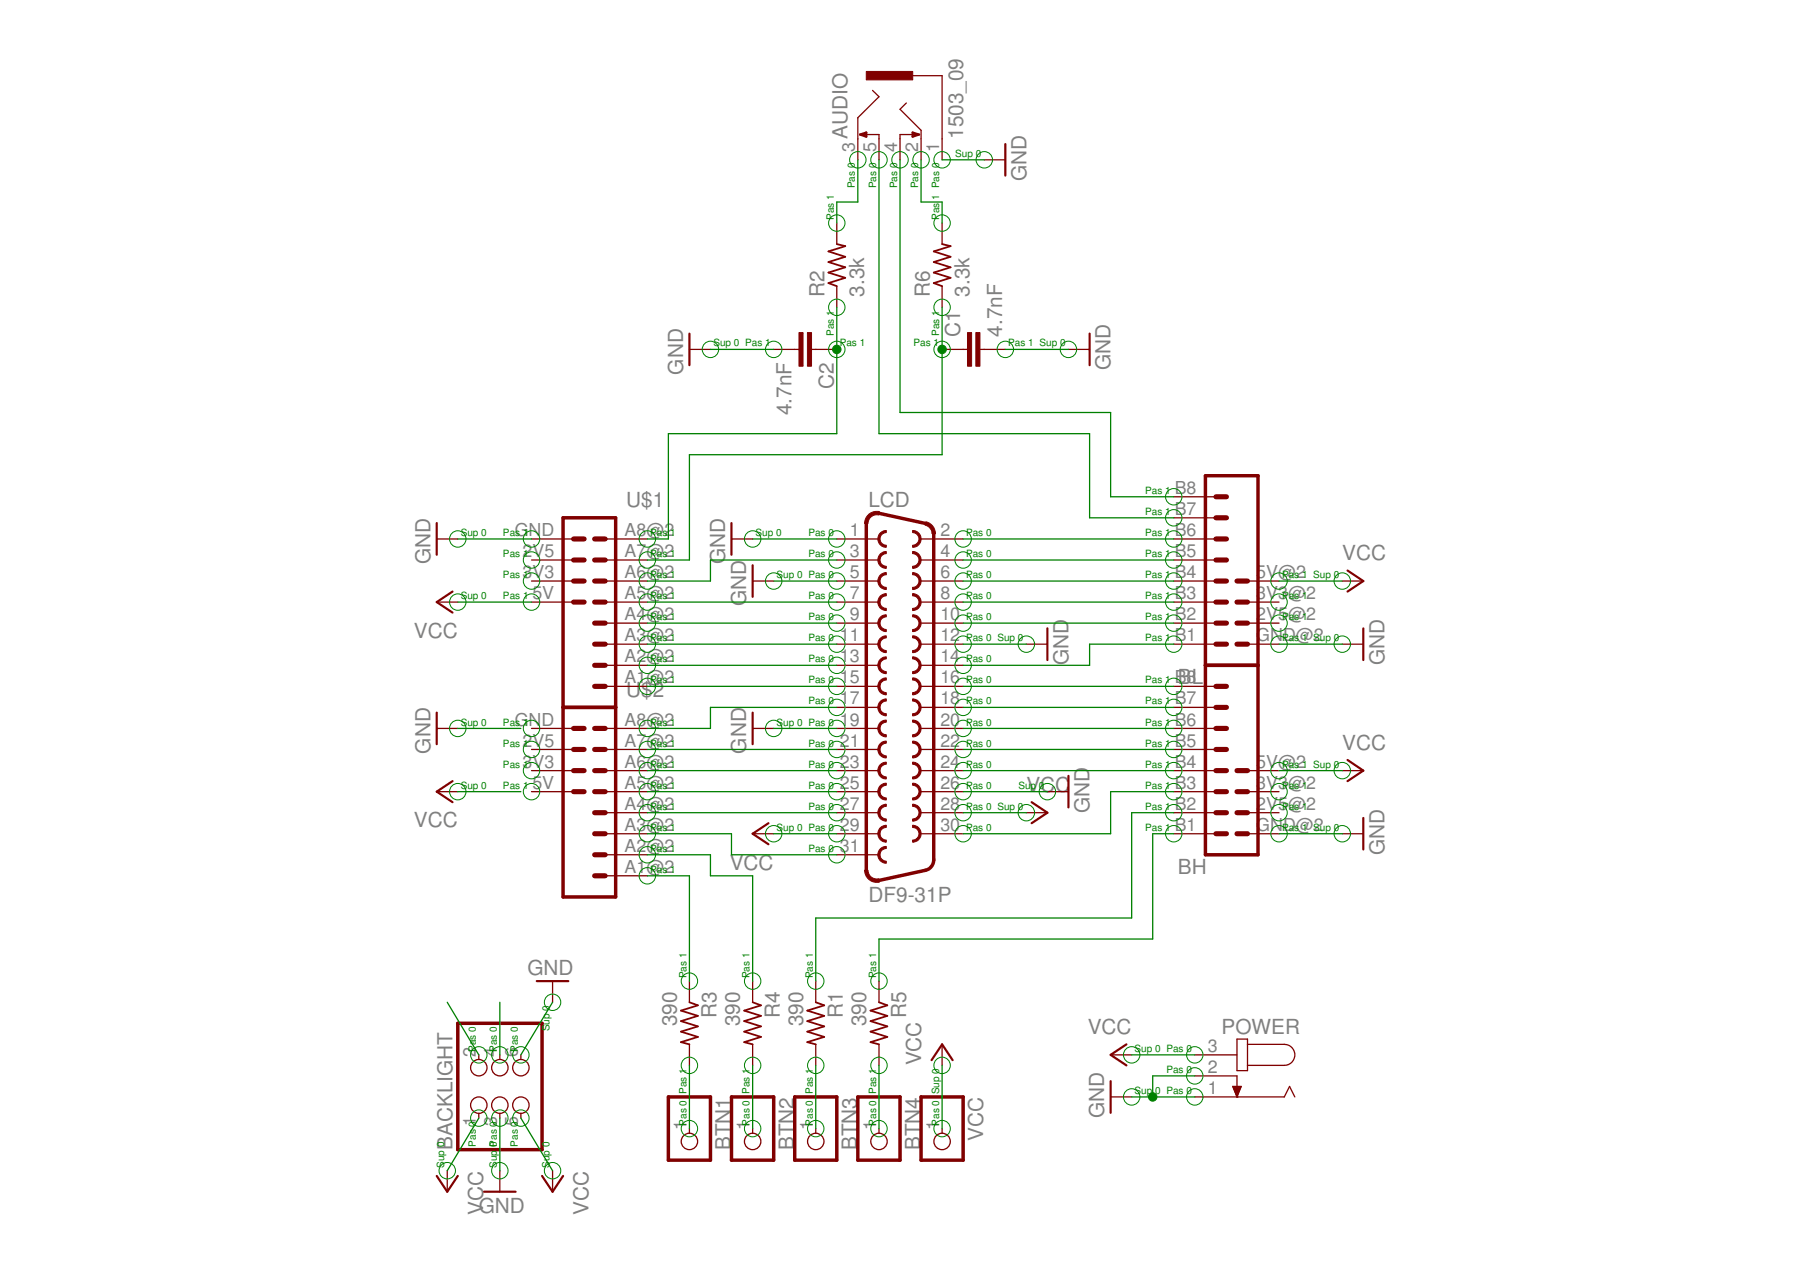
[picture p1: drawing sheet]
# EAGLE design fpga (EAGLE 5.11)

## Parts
3V3  PINHD-1X1  [1X01]
5V  PINHD-1X1  [1X01]
AUDIO  1503_09  [1503_09]
BH  WING_8BIT  [WINGSIDE_8BIT]
BL  WING_8BIT  [WINGSIDE_8BIT]
BTN1  PINHD-1X1  [1X01]
BTN2  PINHD-1X1  [1X01]
BTN3  PINHD-1X1  [1X01]
BTN4  PINHD-1X1  [1X01]
BTNVCC  PINHD-1X1  [1X01]
C1  4.7nF  C-EU025-040X050  [C025-040X050]
C2  4.7nF  C-EU025-040X050  [C025-040X050]
JP1  PINHD-2X3  [2X03]
LCD  DF9-31P  [DF9-31P]
PWR2  JACK-PLUG  [SPC4078-NOSLOT]
R1  390  R-US_0204/7  [0204/7]
R2  3.3k  R-US_0204/7  [0204/7]
R3  390  R-US_0204/7  [0204/7]
R4  390  R-US_0204/7  [0204/7]
R5  390  R-US_0204/7  [0204/7]
R6  3.3k  R-US_0204/7  [0204/7]
U$1  WING_8BIT2  [COCOON_48BIT]
U$2  WING_8BIT2  [COCOON_48BIT]
VCC  PINHD-1X1  [1X01]

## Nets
5V: 5V.1 BH.5V@2(5V) BL.5V@2(5V) BTNVCC.1 JP1.1 JP1.5 PWR2.3 U$1.5V(A4) U$2.5V(A4)
GND: AUDIO.1 BH.GND@2(GND) BL.GND@2(GND) C1.2 C2.2 JP1.3 JP1.6 LCD.1 LCD.5 LCD.12 LCD.19 LCD.26 PWR2.1 PWR2.2 U$1.GND(A1) U$2.GND(A1)
N$1: AUDIO.4 BL.B8
N$2: C1.1 R6.1 U$1.A7@2(A15)
N$3: AUDIO.3 R2.2
N$4: AUDIO.2 R6.2
N$5: AUDIO.5 BL.B7
N$6: BH.B1 R5.1
N$7: LCD.31 U$2.A3@2(A11)
N$8: LCD.27 U$2.A4@2(A12)
N$9: LCD.25 U$2.A5@2(A13)
N$10: LCD.23 U$2.A6@2(A14)
N$11: LCD.21 U$2.A7@2(A15)
N$12: BH.B2 R1.1
N$13: BH.B3 LCD.30
N$14: LCD.17 U$2.A8@2(A16)
N$15: LCD.15 U$1.A1@2(A9)
N$16: LCD.13 U$1.A2@2(A10)
N$17: LCD.11 U$1.A3@2(A11)
N$18: LCD.9 U$1.A4@2(A12)
N$19: BH.B4 LCD.24
N$20: BH.B5 LCD.22
N$21: BH.B6 LCD.20
N$22: BH.B7 LCD.18
N$23: BH.B8 LCD.16
N$24: BL.B1 LCD.14
N$25: BL.B3 LCD.8
N$26: BL.B4 LCD.6
N$27: BL.B2 LCD.10
N$28: BL.B5 LCD.4
N$29: BL.B6 LCD.2
N$30: JP1.4
N$31: JP1.2
N$33: LCD.7 U$1.A5@2(A13)
N$34: R4.1 U$2.A2@2(A10)
N$35: BTN4.1 R5.2
N$36: BTN3.1 R1.2
N$37: BTN1.1 R3.2
N$38: BTN2.1 R4.2
N$39: LCD.3 U$1.A6@2(A14)
N$40: R3.1 U$2.A1@2(A9)
N$41: C2.1 R2.1 U$1.A8@2(A16)
N$42: 3V3.1 U$2.3V3(A3)
VCC: LCD.28 LCD.29 VCC.1
Unconnected: BH.2V5@2(2V5) BH.3V3@2(3V3) BL.2V5@2(2V5) BL.3V3@2(3V3) U$1.2V5(A2) U$1.3V3(A3) U$2.2V5(A2)

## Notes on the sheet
- 5v
- 5v
- 5v
- 5v
- 5v | 5v
